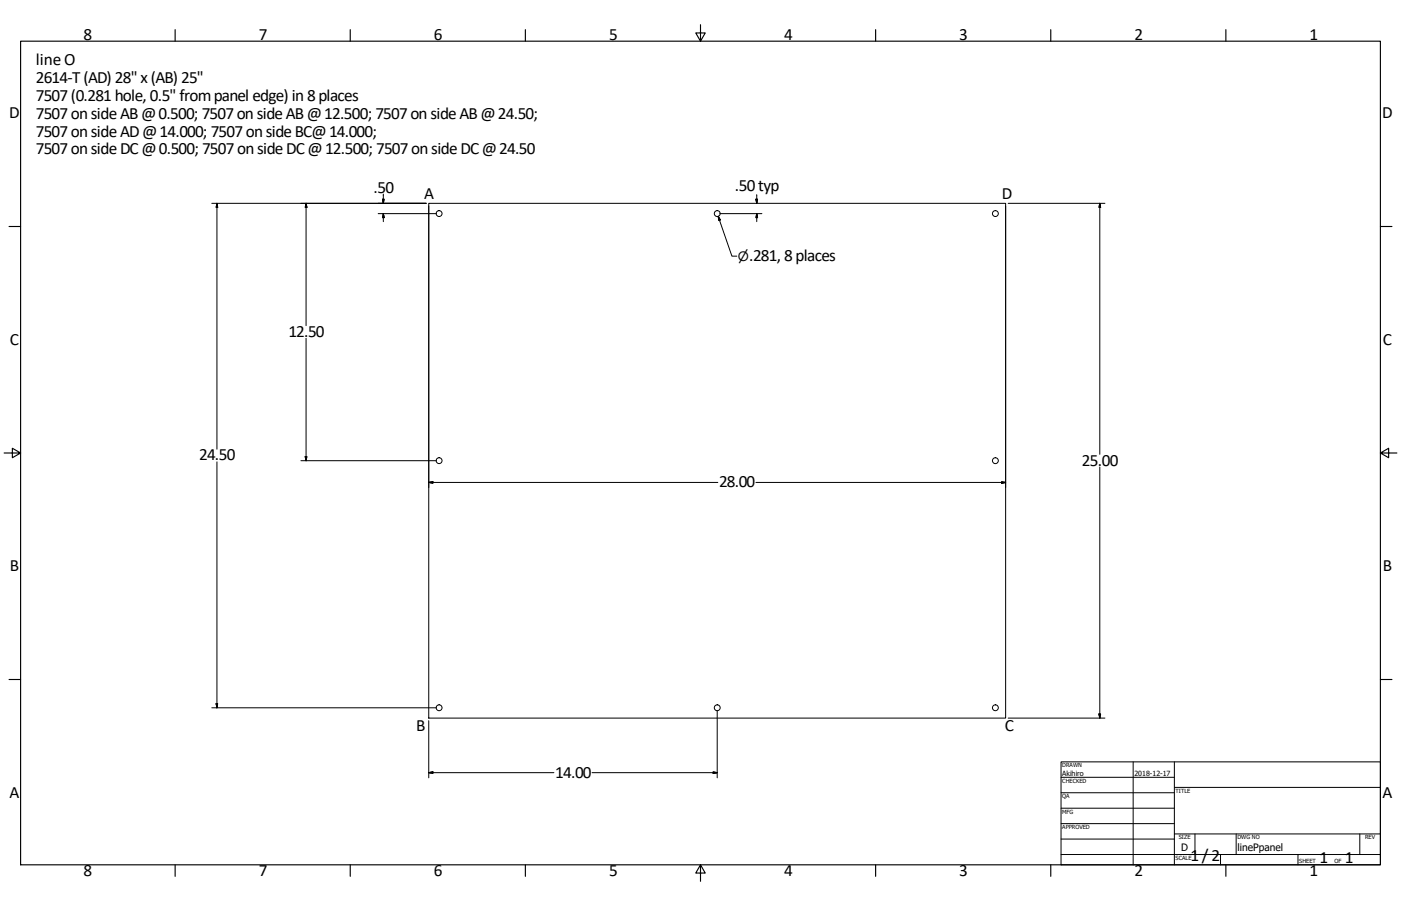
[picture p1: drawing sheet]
<svg xmlns="http://www.w3.org/2000/svg" width="864mm" height="559mm" viewBox="0 0 864 559" stroke-linecap="round" stroke-linejoin="round" font-family="sans-serif">
<!-- layer: Visible (ANSI) -->
<g fill="none" stroke="#000" stroke-width=".62">
<path d="M264 125h356v318h-356z"/>
<circle cx="271" cy="132" r="1.8"/>
<circle cx="442" cy="132" r="1.8"/>
<circle cx="614" cy="132" r="1.8"/>
<circle cx="271" cy="284" r="1.8"/>
<circle cx="614" cy="284" r="1.8"/>
<circle cx="271" cy="437" r="1.8"/>
<circle cx="442" cy="437" r="1.8"/>
<circle cx="614" cy="437" r="1.8"/>
</g>
<!-- layer: Border (ANSI) -->
<g fill="none" stroke="#000" stroke-width=".7">
<path d="M108 18v7M216 18v7M324 18v7M432 15v10l-3-5h6l-3 5M540 18v7M648 18v7M756 18v7M13 25h838v508h-838zM6 140h7M851 140h7M3 279h10l-5-3v6l5-3M851 279l5 3v-6l-5 3h10"/>
<path d="M6 419h7M851 419h7M108 533v8M216 533v8M324 533v8M432 533l3 5h-6l3-5v11M540 533v8M648 533v8M756 533v8"/>
</g>
<!-- layer: Title (ANSI) -->
<g fill="none" stroke="#000" stroke-width=".62">
<path d="M654 470h197v63h-197zM654 479h70M698 470v63M724 470v63M654 489h70M654 498h70M724 486h127M654 508h70M654 518h70M724 514h127M737 514v13M762 514v13"/>
<path d="M838 514v13M654 527h197M752 527v6M800 527v6"/>
</g>
<!-- layer: Dimension (ANSI) -->
<g fill="none" stroke="#000" stroke-width=".62">
<path d="M236 120v5M131 125h132M134 125v152M134 125v3h-1zM189 125v3h-1zM189 125v76M233 132h36M236 123h1l-1 2zM236 132l1 2h-1zM236 132v5M264 127v174M443 133l8 25h3"/>
<path d="M443 133l1 3h-1zM444 132h26M466 123h1l-1 2zM466 132l1 2h-1zM466 120v5M466 132v5M620 127v174M621 125h60M678 125v3h-1zM678 125v155M189 209v75M134 285v152"/>
<path d="M185 284h84M188 282h1v2zM264 298l3-1v1zM264 298h178M466 298h154M617 297l3 1h-3zM678 288v155M131 437h138M133 434h1v3zM442 438v42M264 444v36M621 443h60"/>
<path d="M677 440h1v3zM264 477l3-1v1zM264 477h77M365 477h77M440 476l2 1h-2z"/>
</g>
<g fill="#000" stroke="#000" stroke-width=".62">
<path d="M134 125v3zM134 125v3h-1zM189 125v3zM189 125v3h-1zM236 123v2zM236 123h1l-1 2zM236 132l1 2zM236 132l1 2h-1zM443 133l1 3zM443 133l1 3h-1zM466 123v2zM466 123h1l-1 2z"/>
<path d="M466 132l1 2zM466 132l1 2h-1zM678 125v3zM678 125v3h-1zM188 282l1 2zM188 282h1v2zM264 298l3-1zM264 298l3-1v1zM617 298h3zM617 297l3 1h-3zM133 434l1 3zM133 434h1v3z"/>
<path d="M677 440l1 3zM677 440h1v3zM264 477l3-1zM264 477l3-1v1zM440 477h2zM440 476l2 1h-2z"/>
</g>
<g font-size="10.6">
<text x="52" y="24">8</text>
<text x="160" y="24">7</text>
<text x="267" y="24">6</text>
<text x="375" y="24">5</text>
<text x="483" y="24">4</text>
<text x="591" y="24">3</text>
<text x="699" y="24">2</text>
<text x="807" y="24">1</text>
<text x="22" y="40">lineO</text>
<text x="22" y="51">2614-T (AD) 28&quot; x (AB) 25&quot;</text>
<text x="22" y="62">7507 (0.281 hole, 0.5&quot; from panel edge) in 8 places</text>
<text x="6" y="73">D</text>
<text x="22" y="73">7507 on side AB @ 0.500; 7507 on side AB @ 12.500; 7507 on side AB @ 24.50;</text>
<text x="852" y="73">D</text>
<text x="22" y="84">7507 on side AD @ 14.000; 7507 on side BC@ 14.000;</text>
<text x="22" y="95">7507 on side DC @ 0.500; 7507 on side DC @ 12.500; 7507 on side DC @ 24.50</text>
<text x="230" y="119">.50</text>
<text x="453" y="118">.50 typ</text>
<text x="261" y="122">A</text>
<text x="618" y="123">D</text>
<text x="462" y="161">.281, 8 places</text>
<text x="178" y="208">12.50</text>
<text x="6" y="213">C</text>
<text x="852" y="213">C</text>
<text x="123" y="284">24.50</text>
<text x="667" y="287">25.00</text>
<text x="443" y="301">28.00</text>
<text x="6" y="352">B</text>
<text x="852" y="352">B</text>
<text x="257" y="451">B</text>
<text x="619" y="451">C</text>
<text x="342" y="480">14.00</text>
<text x="6" y="492">A</text>
<text x="852" y="492">A</text>
<text x="734" y="531">1 / 2</text>
<text x="813" y="533">1</text>
<text x="829" y="533">1</text>
<text x="52" y="541">8</text>
<text x="160" y="541">7</text>
<text x="267" y="541">6</text>
<text x="375" y="541">5</text>
<text x="483" y="541">4</text>
<text x="591" y="541">3</text>
<text x="699" y="541">2</text>
<text x="807" y="541">1</text>
</g>
<text font-size="8" x="455" y="161">⌀</text>
<g font-size="6.3">
<text x="728" y="525">D</text>
<text x="763" y="525">linePpanel</text>
</g>
<g font-size="4.4">
<text x="655" y="479">Akihiro</text>
<text x="699" y="479">2018-12-17</text>
</g>
<g font-size="3.5">
<text x="655" y="473">DRAWN</text>
<text x="655" y="483">CHECKED</text>
<text x="725" y="489">TITLE</text>
<text x="655" y="492">QA</text>
<text x="655" y="502">MFG</text>
<text x="655" y="511">APPROVED</text>
<text x="727" y="518">SIZE</text>
<text x="763" y="518">DWG NO</text>
<text x="841" y="518">REV</text>
<text x="725" y="530">SCALE</text>
<text x="801" y="533">SHEET</text>
<text x="823" y="533">OF</text>
</g>
</svg>
